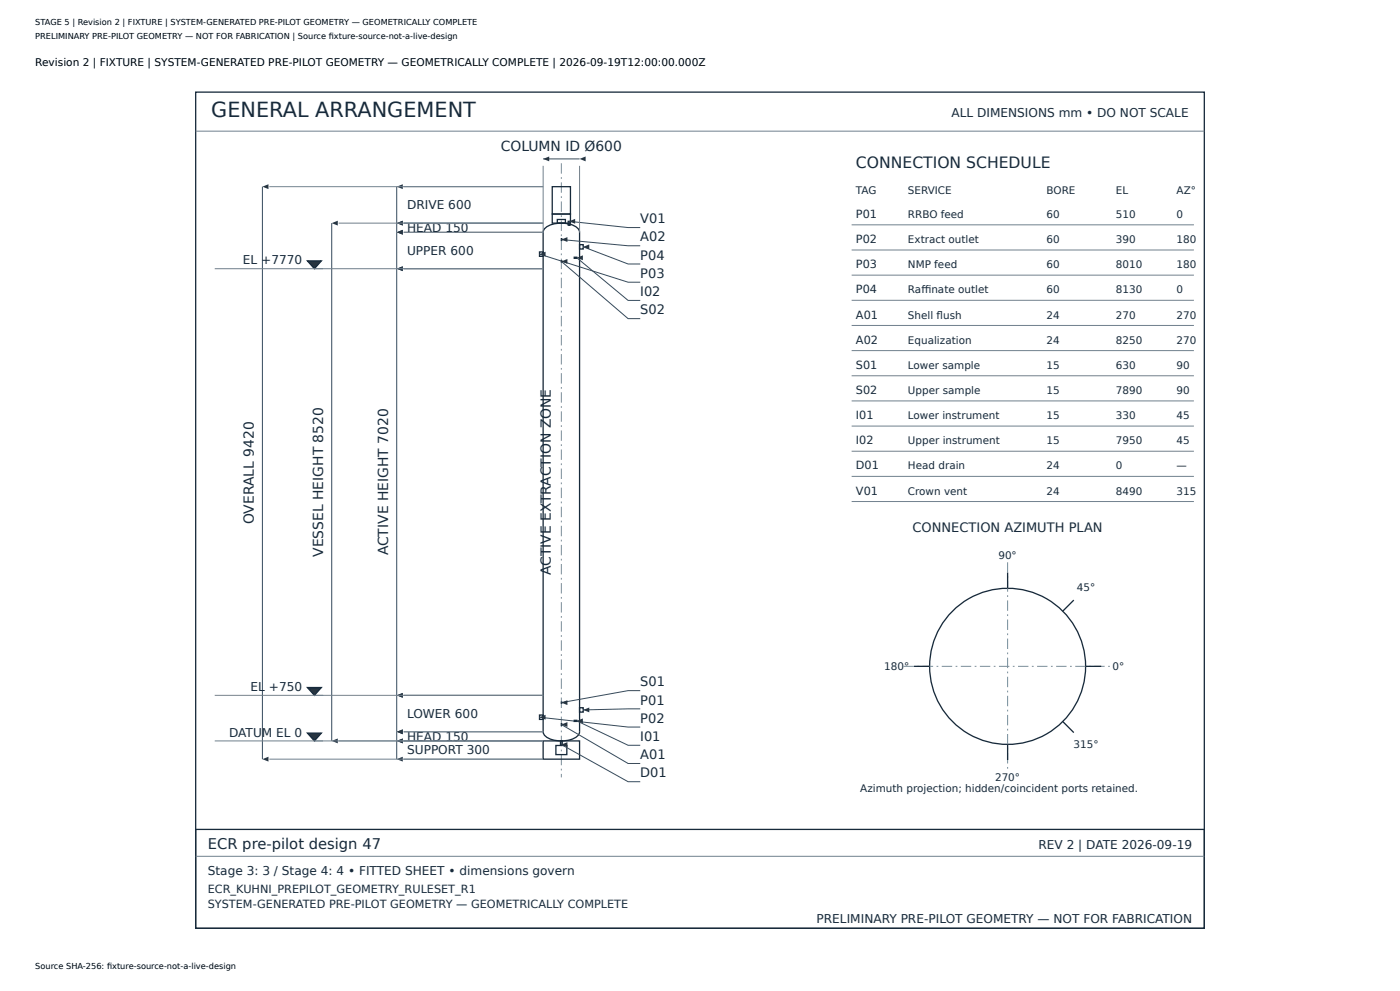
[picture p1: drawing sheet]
<svg xmlns="http://www.w3.org/2000/svg" width="420mm" height="297mm" viewBox="0 0 420 297" stroke-linecap="round" stroke-linejoin="round" font-family="sans-serif">
<path d="M162.9 69.6v149.7zM173.9 69.6v149.7z" fill="#000" stroke="#172a3b" stroke-width=".39"/>
<path d="M168.4 48.9v184.1z" fill="#000" stroke="#77909d" stroke-width=".3" stroke-dasharray="3.1 1 .5 1" stroke-linecap="butt"/>
<path d="M165.7 55.9h5.4v8.2h-5.4zM162.9 69.6a3.6 3.6 0 0 1 3.4-2.5 7.8 7.8 0 0 1 7.3 1.7l.3 .8M165.7 64.1h5.4v2.8h-5.4zM167.2 65.8h2.4v1.1h-2.4zM170.5 66.3h.5v1.1h-.5zM170.5 67.3l.5 .2zM162.9 219.3a3.6 3.6 0 0 0 3.4 2.5 7.8 7.8 0 0 0 7.3-1.7l.3-.8M162.9 222.1h11v5.4h-11zM166.8 223.4h3.2v2.8h-3.2z" fill="none" stroke="#172a3b" stroke-width=".39"/>
<path d="M170.7 66.3l17.7 1.9h3.7" fill="none" stroke="#344b5e" stroke-width=".3"/>
<path d="M170.7 66.3l1.8-.7v1.5z" fill="#243444"/>
<path d="M168.4 71.5l.1 .6z" fill="none" stroke="#172a3b" stroke-width=".39"/>
<path d="M168.4 71.8l20 1.9h3.7" fill="none" stroke="#344b5e" stroke-width=".3"/>
<path d="M168.4 71.8l1.8-.7v1.4z" fill="#243444"/>
<path d="M173.9 73.3h1.1v1.3h-1.1z" fill="none" stroke="#172a3b" stroke-width=".39"/>
<path d="M175 74l13.4 5.1h3.7" fill="none" stroke="#344b5e" stroke-width=".3"/>
<path d="M175 74l1.8-.8v1.5z" fill="#243444"/>
<path d="M161.8 75.5h1.1v1.3h-1.1z" fill="none" stroke="#172a3b" stroke-width=".39"/>
<path d="M161.8 76.2l26.6 8.4h3.7" fill="none" stroke="#344b5e" stroke-width=".3"/>
<path d="M161.8 76.2l1.9-.8v1.5z" fill="#243444"/>
<path d="M172.3 77.1h.7v.3h-.7z" fill="none" stroke="#172a3b" stroke-width=".39"/>
<path d="M173 77.3l15.4 12.7h3.7" fill="none" stroke="#344b5e" stroke-width=".3"/>
<path d="M173 77.3l1.9-.8v1.5z" fill="#243444"/>
<path d="M168.4 78.2l.1 .3z" fill="none" stroke="#172a3b" stroke-width=".39"/>
<path d="M168.4 78.3l20 17.2h3.7" fill="none" stroke="#344b5e" stroke-width=".3"/>
<path d="M168.4 78.3l1.8-.7v1.5z" fill="#243444"/>
<path d="M168.4 210.4l.1 .3z" fill="none" stroke="#172a3b" stroke-width=".39"/>
<path d="M192.1 207h-3.7l-20 3.6" fill="none" stroke="#344b5e" stroke-width=".3"/>
<path d="M168.4 210.6l1.8-.7v1.4z" fill="#243444"/>
<path d="M173.9 212.1h1.1v1.3h-1.1z" fill="none" stroke="#172a3b" stroke-width=".39"/>
<path d="M192.1 212.4l-17.1 .4" fill="none" stroke="#344b5e" stroke-width=".3"/>
<path d="M175 212.8l1.8-.8v1.5z" fill="#243444"/>
<path d="M161.8 214.3h1.1v1.3h-1.1z" fill="none" stroke="#172a3b" stroke-width=".39"/>
<path d="M161.8 215l26.6 2.9h3.7" fill="none" stroke="#344b5e" stroke-width=".3"/>
<path d="M161.8 215l1.9-.8v1.5z" fill="#243444"/>
<path d="M172.3 215.9h.7v.3h-.7z" fill="none" stroke="#172a3b" stroke-width=".39"/>
<path d="M173 216l15.4 7.4h3.7" fill="none" stroke="#344b5e" stroke-width=".3"/>
<path d="M173 216l1.9-.7v1.5z" fill="#243444"/>
<path d="M168.4 216.9l.1 .5z" fill="none" stroke="#172a3b" stroke-width=".39"/>
<path d="M168.4 217.1l20 11.7h3.7" fill="none" stroke="#344b5e" stroke-width=".3"/>
<path d="M168.4 217.1l1.8-.7v1.5z" fill="#243444"/>
<path d="M168.1 222.1h.6v1h-.6zM168.1 222.1h.6z" fill="none" stroke="#172a3b" stroke-width=".39"/>
<path d="M168.4 223.1l20 11.2h3.7" fill="none" stroke="#344b5e" stroke-width=".3"/>
<path d="M168.4 223.1l1.8-.7v1.5z" fill="#243444"/>
<path d="M162.9 49.7v19.9zM173.9 49.7v19.9z" fill="#000" stroke="#70818e" stroke-width=".3"/>
<path d="M162.9 47.6h11" fill="none" stroke="#344b5e" stroke-width=".3"/>
<g fill="#243444">
<path d="M162.9 47.6l1.9-.7v1.5z"/>
<path d="M173.9 47.6l1.8-.7v1.5z"/>
</g>
<path d="M121.1 222.1h41.8zM121.1 227.5h41.8z" fill="#000" stroke="#70818e" stroke-width=".3"/>
<path d="M119 222.1v5.4" fill="none" stroke="#344b5e" stroke-width=".3"/>
<g fill="#243444">
<path d="M119 222.1l1.8-.8v1.5z"/>
<path d="M119 227.5l1.8-.7v1.4z"/>
</g>
<path d="M121.1 219.3h41.8zM121.1 222.1h41.8z" fill="#000" stroke="#70818e" stroke-width=".3"/>
<path d="M119 219.3v2.8" fill="none" stroke="#344b5e" stroke-width=".3"/>
<g fill="#243444">
<path d="M119 219.3l1.8-.7v1.4z"/>
<path d="M119 222.1l1.8-.8v1.5z"/>
</g>
<path d="M121.1 208.4h41.8zM121.1 219.3h41.8z" fill="#000" stroke="#70818e" stroke-width=".3"/>
<path d="M119 208.4v10.9" fill="none" stroke="#344b5e" stroke-width=".3"/>
<g fill="#243444">
<path d="M119 208.4l1.8-.7v1.4z"/>
<path d="M119 219.3l1.8-.7v1.4z"/>
</g>
<path d="M121.1 80.5h41.8zM121.1 208.4h41.8z" fill="#000" stroke="#70818e" stroke-width=".3"/>
<path d="M119 80.5v127.9" fill="none" stroke="#344b5e" stroke-width=".3"/>
<g fill="#243444">
<path d="M119 80.5l1.8-.7v1.5z"/>
<path d="M119 208.4l1.8-.7v1.4z"/>
</g>
<path d="M121.1 69.6h41.8zM121.1 80.5h41.8z" fill="#000" stroke="#70818e" stroke-width=".3"/>
<path d="M119 69.6v10.9" fill="none" stroke="#344b5e" stroke-width=".3"/>
<g fill="#243444">
<path d="M119 69.6l1.8-.7v1.4z"/>
<path d="M119 80.5l1.8-.7v1.5z"/>
</g>
<path d="M121.1 66.9h41.8zM121.1 69.6h41.8z" fill="#000" stroke="#70818e" stroke-width=".3"/>
<path d="M119 66.9v2.7" fill="none" stroke="#344b5e" stroke-width=".3"/>
<g fill="#243444">
<path d="M119 66.9l1.8-.8v1.5z"/>
<path d="M119 69.6l1.8-.7v1.4z"/>
</g>
<path d="M121.1 55.9h41.8zM121.1 66.9h41.8z" fill="#000" stroke="#70818e" stroke-width=".3"/>
<path d="M119 55.9v11" fill="none" stroke="#344b5e" stroke-width=".3"/>
<g fill="#243444">
<path d="M119 55.9l1.8-.7v1.5z"/>
<path d="M119 66.9l1.8-.8v1.5z"/>
</g>
<path d="M101.6 66.9h61.3zM101.6 222.1h61.3z" fill="#000" stroke="#70818e" stroke-width=".3"/>
<path d="M99.5 66.9v155.2" fill="none" stroke="#344b5e" stroke-width=".3"/>
<g fill="#243444">
<path d="M99.5 66.9l1.8-.8v1.5z"/>
<path d="M99.5 222.1l1.8-.8v1.5z"/>
</g>
<path d="M80.8 55.9h82.1zM80.8 227.5h82.1z" fill="#000" stroke="#70818e" stroke-width=".3"/>
<path d="M78.7 55.9v171.6" fill="none" stroke="#344b5e" stroke-width=".3"/>
<g fill="#243444">
<path d="M78.7 55.9l1.8-.7v1.5z"/>
<path d="M78.7 227.5l1.8-.7v1.4z"/>
</g>
<path d="M94.3 222.1h68.6z" fill="#000" stroke="#70818e" stroke-width=".3"/>
<path d="M92.2 219.7h4.2l-2.1 2.4z" fill="#243444" stroke="#172a3b" stroke-width=".39"/>
<path d="M94.3 208.4h68.6zM64.4 222.1h32.5z" fill="#000" stroke="#70818e" stroke-width=".3"/>
<path d="M92.2 206.1h4.2l-2.1 2.3z" fill="#243444" stroke="#172a3b" stroke-width=".39"/>
<path d="M94.3 80.5h68.6zM64.4 208.4h32.5z" fill="#000" stroke="#70818e" stroke-width=".3"/>
<path d="M92.2 78.2h4.2l-2.1 2.3z" fill="#243444" stroke="#172a3b" stroke-width=".39"/>
<g fill="#000" stroke="#70818e" stroke-width=".3">
<path d="M58.7 39.3h302.6zM255.5 67.4h102.7zM255.5 74.9h102.7zM64.4 80.5h32.5zM255.5 82.5h102.7zM255.5 90h102.7zM255.5 97.5h102.7zM255.5 105.1h102.7zM255.5 112.6h102.7zM255.5 120.2h102.7zM255.5 127.7h102.7zM255.5 135.2h102.7z"/>
<path d="M255.5 142.8h102.7zM255.5 150.3h102.7zM58.7 256.6h302.6z"/>
</g>
<g fill="none" stroke="#172a3b" stroke-width=".39">
<path d="M58.7 27.6h302.6v250.6h-302.6zM58.7 248.6h302.6v29.6h-302.6z"/>
<circle cx="302.3" cy="199.7" r="23.4"/>
</g>
<path d="M302.3 168.5v62.4zM271.1 199.7h62.4z" fill="#000" stroke="#77909d" stroke-width=".3" stroke-dasharray="3.1 1 .5 1" stroke-linecap="butt"/>
<path d="M302.3 171.6v4.7zM274.2 199.7h4.7zM318.8 183.2l3.3-3.4zM325.7 199.7h4.7zM318.8 216.2l3.3 3.4zM302.3 223.1v4.7z" fill="#000" stroke="#172a3b" stroke-width=".39"/>
<text font-size="6.2" fill="#172a3b" x="63.4" y="35.1">GENERAL ARRANGEMENT</text>
<text font-size="4.7" fill="#172a3b" x="256.8" y="50.2">CONNECTION SCHEDULE</text>
<text font-size="4.4" fill="#172a3b" x="62.3" y="254.3">ECR pre-pilot design 47</text>
<g font-size="4.2" fill="#172a3b">
<text x="150.2" y="45.3">COLUMN ID Ø600</text>
<text x="76.1" y="157.1" transform="rotate(-90 76.1 157.1)">OVERALL 9420</text>
<text x="96.9" y="166.9" transform="rotate(-90 96.9 166.9)">VESSEL HEIGHT 8520</text>
<text x="116.4" y="166.5" transform="rotate(-90 116.4 166.5)">ACTIVE HEIGHT 7020</text>
<text x="165.3" y="172.4" transform="rotate(-90 165.3 172.4)">ACTIVE EXTRACTION ZONE</text>
</g>
<g font-size="3.9" fill="#172a3b">
<text x="192.1" y="66.9">V01</text>
<text x="192.1" y="72.4">A02</text>
<text x="192.1" y="77.8">P04</text>
<text x="192.1" y="83.3">P03</text>
<text x="192.1" y="88.7">I02</text>
<text x="192.1" y="94.2">S02</text>
<text x="273.8" y="159.4">CONNECTION AZIMUTH PLAN</text>
<text x="192.1" y="205.7">S01</text>
<text x="192.1" y="211.1">P01</text>
<text x="192.1" y="216.6">P02</text>
<text x="192.1" y="222.1">I01</text>
<text x="192.1" y="227.5">A01</text>
<text x="192.1" y="233">D01</text>
</g>
<g font-size="3.6" fill="#172a3b">
<text x="285.4" y="35.1">ALL DIMENSIONS mm • DO NOT SCALE</text>
<text x="122.1" y="62.7">DRIVE 600</text>
<text x="122.1" y="69.5">HEAD 150</text>
<text x="122.1" y="76.4">UPPER 600</text>
<text x="72.9" y="79.2">EL +7770</text>
<text x="75.2" y="207.1">EL</text>
<text x="80.7" y="207.1">+750</text>
<text x="122.1" y="215.2">LOWER 600</text>
<text x="68.7" y="220.8">DATUM EL 0</text>
<text x="122.1" y="222">HEAD 150</text>
<text x="122.1" y="226.1">SUPPORT 300</text>
<text x="311.6" y="254.3">REV 2 | DATE 2026-09-19</text>
<text x="62.3" y="262.4">Stage 3: 3 / Stage 4: 4 • FITTED SHEET • dimensions govern</text>
<text x="245" y="276.6">PRELIMINARY PRE-PILOT GEOMETRY — NOT FOR FABRICATION</text>
</g>
<g font-size="3.4" fill="#172a3b">
<text x="256.8" y="65.3">P01</text>
<text x="256.8" y="72.8">P02</text>
<text x="256.8" y="80.4">P03</text>
<text x="256.8" y="87.9">P04</text>
<text x="256.8" y="95.5">A01</text>
<text x="256.8" y="103">A02</text>
<text x="256.8" y="110.5">S01</text>
<text x="256.8" y="118.1">S02</text>
<text x="256.8" y="125.6">I01</text>
<text x="256.8" y="133.2">I02</text>
<text x="256.8" y="140.7">D01</text>
<text x="256.8" y="148.2">V01</text>
<text x="62.3" y="267.6">ECR_KUHNI_PREPILOT_GEOMETRY_RULESET_R1</text>
<text x="62.3" y="272.2">SYSTEM-GENERATED PRE-PILOT GEOMETRY — GEOMETRICALLY COMPLETE</text>
</g>
<text font-size="3.2" x="10.6" y="19.9">Revision 2 | FIXTURE | SYSTEM-GENERATED PRE-PILOT GEOMETRY — GEOMETRICALLY COMPLETE | 2026-09-19T12:00:00.000Z</text>
<g font-size="3.1" fill="#172a3b">
<text x="256.8" y="58.3">TAG</text>
<text x="272.4" y="58.3">SERVICE</text>
<text x="314" y="58.3">BORE</text>
<text x="334.8" y="58.3">EL</text>
<text x="353" y="58.3">AZ°</text>
<text x="272.4" y="65.3">RRBO feed</text>
<text x="314" y="65.3">60</text>
<text x="334.8" y="65.3">510</text>
<text x="353" y="65.3">0</text>
<text x="272.4" y="72.8">Extract outlet</text>
<text x="314" y="72.8">60</text>
<text x="334.8" y="72.8">390</text>
<text x="353" y="72.8">180</text>
<text x="272.4" y="80.4">NMP feed</text>
<text x="314" y="80.4">60</text>
<text x="334.8" y="80.4">8010</text>
<text x="353" y="80.4">180</text>
<text x="272.4" y="87.9">Rafnate outlet</text>
<text x="276.4" y="87.9">f</text>
<text x="276.4" y="87.9">i</text>
<text x="314" y="87.9">60</text>
<text x="334.8" y="87.9">8130</text>
<text x="353" y="87.9">0</text>
<text x="272.4" y="95.5">Shell fush</text>
<text x="281" y="95.5">l</text>
<text x="314" y="95.5">24</text>
<text x="334.8" y="95.5">270</text>
<text x="353" y="95.5">270</text>
<text x="272.4" y="103">Equalization</text>
<text x="314" y="103">24</text>
<text x="334.8" y="103">8250</text>
<text x="353" y="103">270</text>
<text x="272.4" y="110.5">Lower sample</text>
<text x="314" y="110.5">15</text>
<text x="334.8" y="110.5">630</text>
<text x="353" y="110.5">90</text>
<text x="272.4" y="118.1">Upper sample</text>
<text x="314" y="118.1">15</text>
<text x="334.8" y="118.1">7890</text>
<text x="353" y="118.1">90</text>
<text x="272.4" y="125.6">Lower instrument</text>
<text x="314" y="125.6">15</text>
<text x="334.8" y="125.6">330</text>
<text x="353" y="125.6">45</text>
<text x="272.4" y="133.2">Upper instrument</text>
<text x="314" y="133.2">15</text>
<text x="334.8" y="133.2">7950</text>
<text x="353" y="133.2">45</text>
<text x="272.4" y="140.7">Head drain</text>
<text x="314" y="140.7">24</text>
<text x="334.8" y="140.7">0</text>
<text x="353" y="140.7">—</text>
<text x="272.4" y="148.2">Crown vent</text>
<text x="314" y="148.2">24</text>
<text x="334.8" y="148.2">8490</text>
<text x="353" y="148.2">315</text>
<text x="299.5" y="167.5">90°</text>
<text x="323" y="177.2">45°</text>
<text x="265.3" y="200.7">180°</text>
<text x="333.8" y="200.7">0°</text>
<text x="322.1" y="224.3">315°</text>
<text x="258.1" y="237.4">Azimuth projection; hidden/coincident ports retained.</text>
<text x="298.5" y="234">270°</text>
</g>
<g font-size="2.5">
<text x="10.6" y="7.6">STAGE 5 | Revision 2 | FIXTURE | SYSTEM-GENERATED PRE-PILOT GEOMETRY — GEOMETRICALLY COMPLETE</text>
<text x="10.6" y="11.8">PRELIMINARY PRE-PILOT GEOMETRY — NOT FOR FABRICATION | Source f</text>
<text x="98.6" y="11.8">ixture-source-not-a-live-design</text>
<text x="10.6" y="290.5">Source SHA-256: f</text>
<text x="32.1" y="290.5">ixture-source-not-a-live-design</text>
</g>
</svg>
